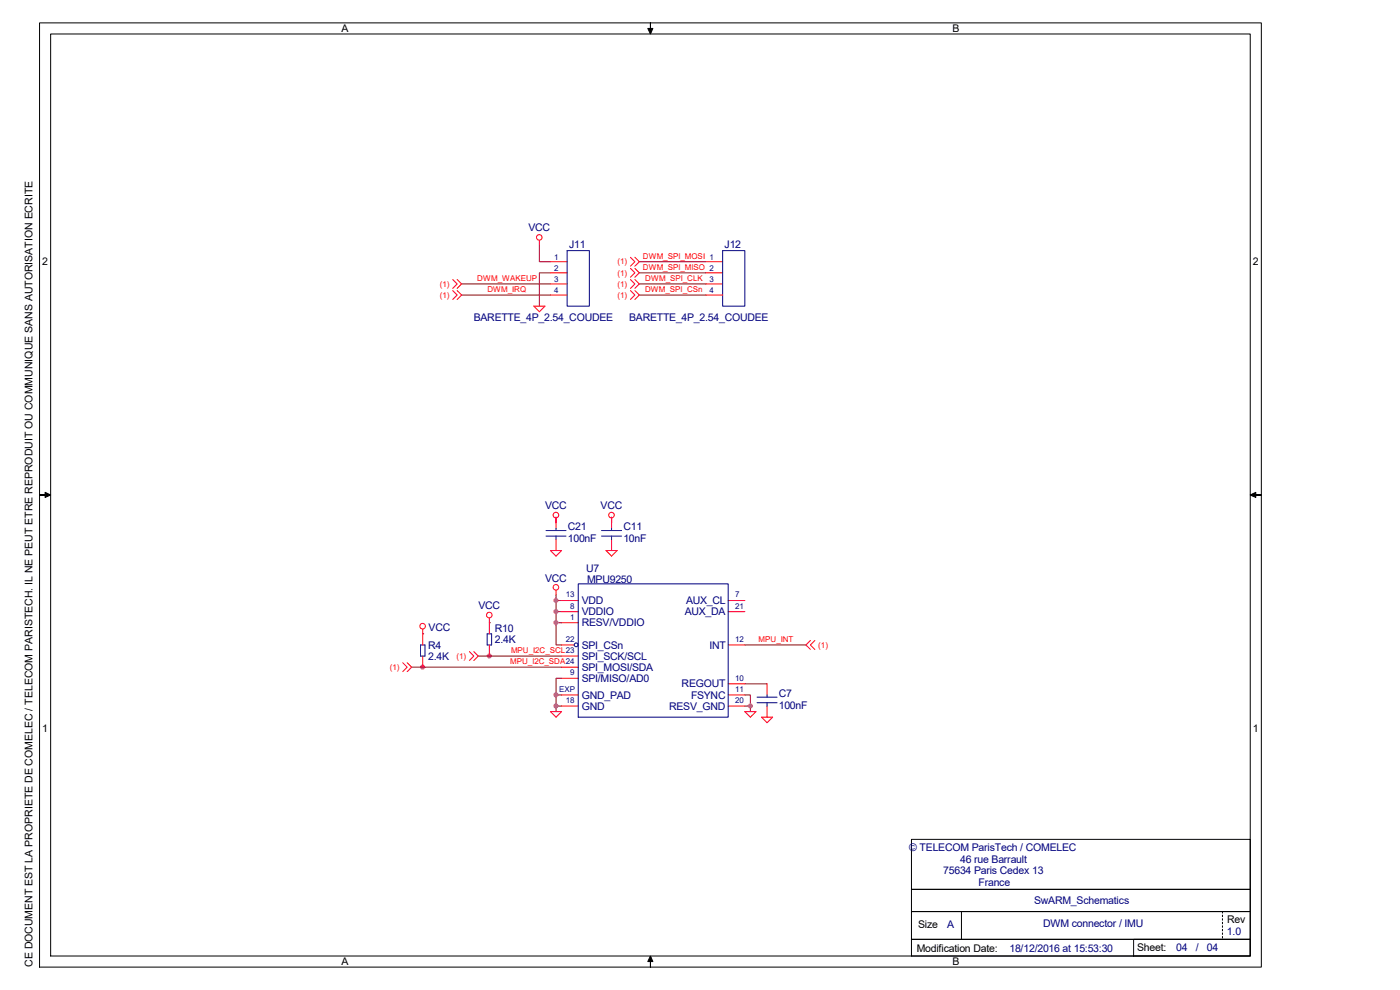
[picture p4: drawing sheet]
<svg xmlns="http://www.w3.org/2000/svg" width="297mm" height="210mm" viewBox="0 0 297 210" stroke-linecap="round" stroke-linejoin="round" font-family="sans-serif">
<g fill="none" stroke="#800000" stroke-width=".21">
<path d="M114.4 52v3.5h2.4M116.8 57.9h-2.4v7M135.6 55.5h14.2M135.6 57.9h14.2M97.9 60.2h18.9M97.9 62.6h18.9M135.6 60.2h14.2M135.6 62.6h14.2M118 116.8h.1M118 109.7v1.2M129.7 116.8h.1M129.7 109.7v1.2"/>
<path d="M89.7 134.5h.1M101.5 139.2h17.6M103.8 139.2h.1M103.8 132.1h.1M118 126.2v10.6h1.1M118 132.1h1.1M118 129.8h1.1M118 127.4h1.1M158 136.8h13M87.3 141.5h31.8M89.7 141.5h.1M118 149.8h1.1"/>
<path d="M118 147.4h1.1M119.1 143.9h-1.1v7.1M158 147.4h1.2v3.6M158 145.1h4.7M158 149.8h1.2M162.7 152.1h.1"/>
</g>
<g fill="#f0f" stroke="#f0f" stroke-width=".21">
<circle cx="159.2" cy="149.8" r=".45"/>
<circle cx="103.8" cy="139.2" r=".45"/>
<circle cx="89.7" cy="141.5" r=".45"/>
<circle cx="117.9" cy="147.4" r=".45"/>
<circle cx="117.9" cy="149.8" r=".45"/>
<circle cx="117.9" cy="132.1" r=".45"/>
<circle cx="117.9" cy="129.7" r=".45"/>
<circle cx="117.9" cy="127.4" r=".45"/>
</g>
<g fill="none" stroke="#f00" stroke-width=".21">
<path d="M96 59.3l1 .9-1 1M97 59.3l.9 .9-.9 1M114.4 51v1M116.8 55.5h3.5M116.8 57.9h3.5M133.7 54.6l1 .9-1 1M133.7 56.9l1 1-1 .9M133.7 59.3l1 .9-1 1M134.7 54.6l.9 .9-.9 1M134.7 56.9l.9 1-.9 .9M134.7 59.3l.9 .9-.9 1M149.8 55.5h3.5"/>
<path d="M149.8 57.9h3.5M96 61.6l1 1-1 .9M97 61.6l.9 1-.9 .9M113.2 64.9h2.4l-1.2 1.2zM116.8 60.2h3.5M116.8 62.6h3.5M133.7 61.6l1 1-1 .9M134.7 61.6l.9 1-.9 .9M149.8 60.2h3.5M149.8 62.6h3.5M116.8 116.8h2.3l-1.1 1.2zM118 109.7v2.4"/>
<path d="M118 114.4v2.4M128.6 116.8h2.3l-1.2 1.2zM129.7 109.7v2.4M129.7 114.4v2.4M89.7 133.5v3.3M89.7 139.2v2.3M99.6 138.2l.9 1-.9 .9M100.5 138.2l1 1-1 .9M103.8 131.1v3.4M103.8 136.8v2.4M118 125.2v1M119.1 127.4h3.6"/>
<path d="M119.1 129.8h3.6M119.1 132.1h3.6M119.1 136.8h2.8M119.1 139.2h3.6M154.5 127.4h3.5M154.5 129.8h3.5M154.5 136.8h3.5M171.9 135.9l-.9 .9 .9 1M172.9 135.9l-1 .9 1 1M85.4 140.6l1 .9-1 1M86.4 140.6l.9 .9-.9 1M116.8 151h2.3l-1.1 1.1z"/>
<path d="M119.1 141.5h3.6M119.1 143.9h3.6M119.1 149.8h3.6M119.1 147.4h3.6M154.5 149.8h3.5M154.5 145.1h3.5M154.5 147.4h3.5M158 151h2.4l-1.2 1.1zM161.6 152.1h2.3l-1.2 1.2zM162.7 145.1v2.3M162.7 149.8v2.3"/>
<circle cx="114.4" cy="50.4" r=".59"/>
<circle cx="117.9" cy="109.3" r=".59"/>
<circle cx="129.7" cy="109.3" r=".59"/>
<circle cx="89.7" cy="132.8" r=".59"/>
<circle cx="103.8" cy="130.5" r=".59"/>
<circle cx="117.9" cy="124.6" r=".59"/>
</g>
<g fill="none" stroke="#000080" stroke-width=".21">
<path d="M120.3 53.2h4.7v11.7h-4.7zM153.3 53.2h4.7v11.7h-4.7zM115.8 112.5h4.3M115.8 113.7h4.3M118 112.1v.4M118 113.7v.7M127.6 112.5h4.3M127.6 113.7h4.3M129.7 112.1v.4M129.7 113.7v.7M89.2 136.8h1v2.4h-1zM103.4 134.5h.9v2.3h-.9z"/>
<path d="M122.7 123.9h31.8v28.2h-31.8zM160.6 147.9h4.3M160.6 149.1h4.3M162.7 147.4v.5M162.7 149.1v.7"/>
<circle cx="122.2" cy="136.8" r=".4"/>
</g>
<g fill="#000" stroke="#000" stroke-width=".21">
<path d="M138 4.9v1.1h.5l-.5 1.2-.6-1.2h.6z" fill-rule="evenodd"/>
<path d="M8.4 105h1.2v-.6l1.1 .6-1.1 .5v-.5z" fill-rule="evenodd"/>
<path d="M265.2 105l1.2-.6v.6h1.2h-1.2v.5z" fill-rule="evenodd"/>
<path d="M138 202.8l.5 1.2h-.5v1.2v-1.2h-.6z" fill-rule="evenodd"/>
</g>
<g fill="none" stroke="#000" stroke-width=".21">
<path d="M8.4 4.9h259.2v200.3h-259.2zM10.7 7.2h254.5v195.6h-254.5zM193.4 178.1h71.8v10.6h-71.8zM193.4 199.3h71.8v3.5h-71.8zM193.4 188.7h71.8v4.7h-71.8zM193.4 193.4h71.8v5.9h-71.8zM204 193.4v5.9M240.5 199.3h24.7v3.5h-24.7zM259.3 193.4v.3M259.3 194.1v.4M259.3 194.9v.3M259.3 195.6v.4"/>
<path d="M259.3 196.4v.3M259.3 197.1v.4M259.3 197.9v.3M259.3 198.7v.3"/>
</g>
<g font-size="2.2">
<text x="72.5" y="6.8">A</text>
<text x="202.1" y="6.8">B</text>
<text x="9" y="56.3">2</text>
<text x="265.8" y="56.3">2</text>
<text x="9" y="155.3">1</text>
<text x="265.8" y="155.3">1</text>
<text x="194.8" y="196.9">Size</text>
<text x="260.3" y="195.9">Rev</text>
<text x="194.5" y="201.9">Modification Date:</text>
<text x="241.3" y="201.8">Sheet:</text>
<text x="6.9" y="205.2" transform="rotate(-90 6.9 205.2)">CE DOCUMENT EST LA PROPRIETE DE COMELEC / TELECOM PARISTECH. IL NE PEUT ETRE REPRODUIT OU COMMUNIQUE SANS AUTORISATION ECRITE</text>
<text x="72.5" y="204.8">A</text>
<text x="202.1" y="204.8">B</text>
</g>
<g font-size="2.2" fill="#000080">
<text x="112.1" y="49.1">VCC</text>
<text x="120.7" y="52.6">J11</text>
<text x="153.7" y="52.6">J12</text>
<text x="100.5" y="68.1">BARETTE_4P_2.54_COUDEE</text>
<text x="133.5" y="68.1">BARETTE_4P_2.54_COUDEE</text>
<text x="115.7" y="108">VCC</text>
<text x="120.5" y="112.4">C21</text>
<text x="127.4" y="108">VCC</text>
<text x="132.2" y="112.4">C11</text>
<text x="120.5" y="115">100nF</text>
<text x="132.2" y="115">10nF</text>
<text x="115.7" y="123.4">VCC</text>
<text x="124.3" y="121.4">U7</text>
<text x="124.5" y="123.6">MPU9250</text>
<text x="101.5" y="129.2">VCC</text>
<text x="123.4" y="128.1">VDD</text>
<text x="123.4" y="130.5">VDDIO</text>
<text x="145.3" y="130.5">AUX_DA</text>
<text x="145.5" y="128.1">AUX_CL</text>
<text x="90.8" y="137.6">R4</text>
<text x="90.9" y="133.9">VCC</text>
<text x="105" y="134.1">R10</text>
<text x="105" y="136.4">2.4K</text>
<text x="123.4" y="132.9">RESV/VDDIO</text>
<text x="123.4" y="137.6">SPI_CSn</text>
<text x="150.5" y="137.6">INT</text>
<text x="90.8" y="140">2.4K</text>
<text x="123.4" y="140">SPI_SCK/SCL</text>
<text x="123.4" y="142.3">SPI_MOSI/SDA</text>
<text x="123.4" y="144.7">SPI/MISO/AD0</text>
<text x="123.4" y="148.2">GND_PAD</text>
<text x="144.6" y="145.8">REGOUT</text>
<text x="146.6" y="148.2">FSYNC</text>
<text x="165.2" y="147.8">C7</text>
<text x="123.4" y="150.5">GND</text>
<text x="141.9" y="150.5">RESV_GND</text>
<text x="165.2" y="150.4">100nF</text>
<text x="192.9" y="180.5">© TELECOM ParisTech / COMELEC</text>
<text x="200.1" y="185.5">75634 Paris Cedex 13</text>
<text x="203.7" y="183">46 rue Barrault</text>
<text x="207.6" y="188">France</text>
<text x="219.4" y="191.7">SwARM_Schematics</text>
<text x="200.9" y="196.9">A</text>
<text x="221.3" y="196.6">DWM connector / IMU</text>
<text x="214.2" y="201.9">18/12/2016 at 15:53:30</text>
<text x="249.5" y="201.8">04</text>
<text x="253.7" y="201.8">/</text>
<text x="256" y="201.8">04</text>
<text x="260.3" y="198.3">1.0</text>
</g>
<g font-size="1.7" fill="#f00">
<text x="101.3" y="59.6">DWM_WAKEUP</text>
<text x="131" y="56.1">(1)</text>
<text x="131" y="58.5">(1)</text>
<text x="136.4" y="54.9">DWM_SPI_MOSI 1</text>
<text x="136.4" y="57.3">DWM_SPI_MISO 2</text>
<text x="136.9" y="59.6">DWM_SPI_CLK</text>
<text x="93.3" y="63.2">(1)</text>
<text x="93.3" y="60.8">(1)</text>
<text x="103.4" y="62">DWM_IRQ</text>
<text x="131" y="60.8">(1)</text>
<text x="131" y="63.2">(1)</text>
<text x="136.9" y="62">DWM_SPI_CSn</text>
<text x="161" y="136.2">MPU_INT</text>
<text x="173.6" y="137.4">(1)</text>
<text x="82.7" y="142.1">(1)</text>
<text x="96.9" y="139.7">(1)</text>
<text x="108.2" y="140.8">MPU_I2C_SDA24</text>
<text x="108.4" y="138.6">MPU_I2C_SCL23</text>
</g>
<g font-size="1.7" fill="#000080">
<text x="117.6" y="59.8">3</text>
<text x="117.6" y="57.5">2</text>
<text x="117.6" y="55.2">1</text>
<text x="150.5" y="59.8">3</text>
<text x="117.6" y="62.2">4</text>
<text x="150.5" y="62.2">4</text>
<text x="120.1" y="126.7">13</text>
<text x="120.9" y="131.4">1</text>
<text x="120.9" y="129.1">8</text>
<text x="156" y="126.7">7</text>
<text x="156" y="129.1">21</text>
<text x="120.1" y="136.2">22</text>
<text x="156" y="136.2">12</text>
<text x="120.9" y="143.3">9</text>
<text x="118.6" y="146.8">EXP</text>
<text x="120.1" y="149.1">18</text>
<text x="156" y="146.8">11</text>
<text x="156" y="144.4">10</text>
<text x="156" y="149.1">20</text>
</g>
</svg>
